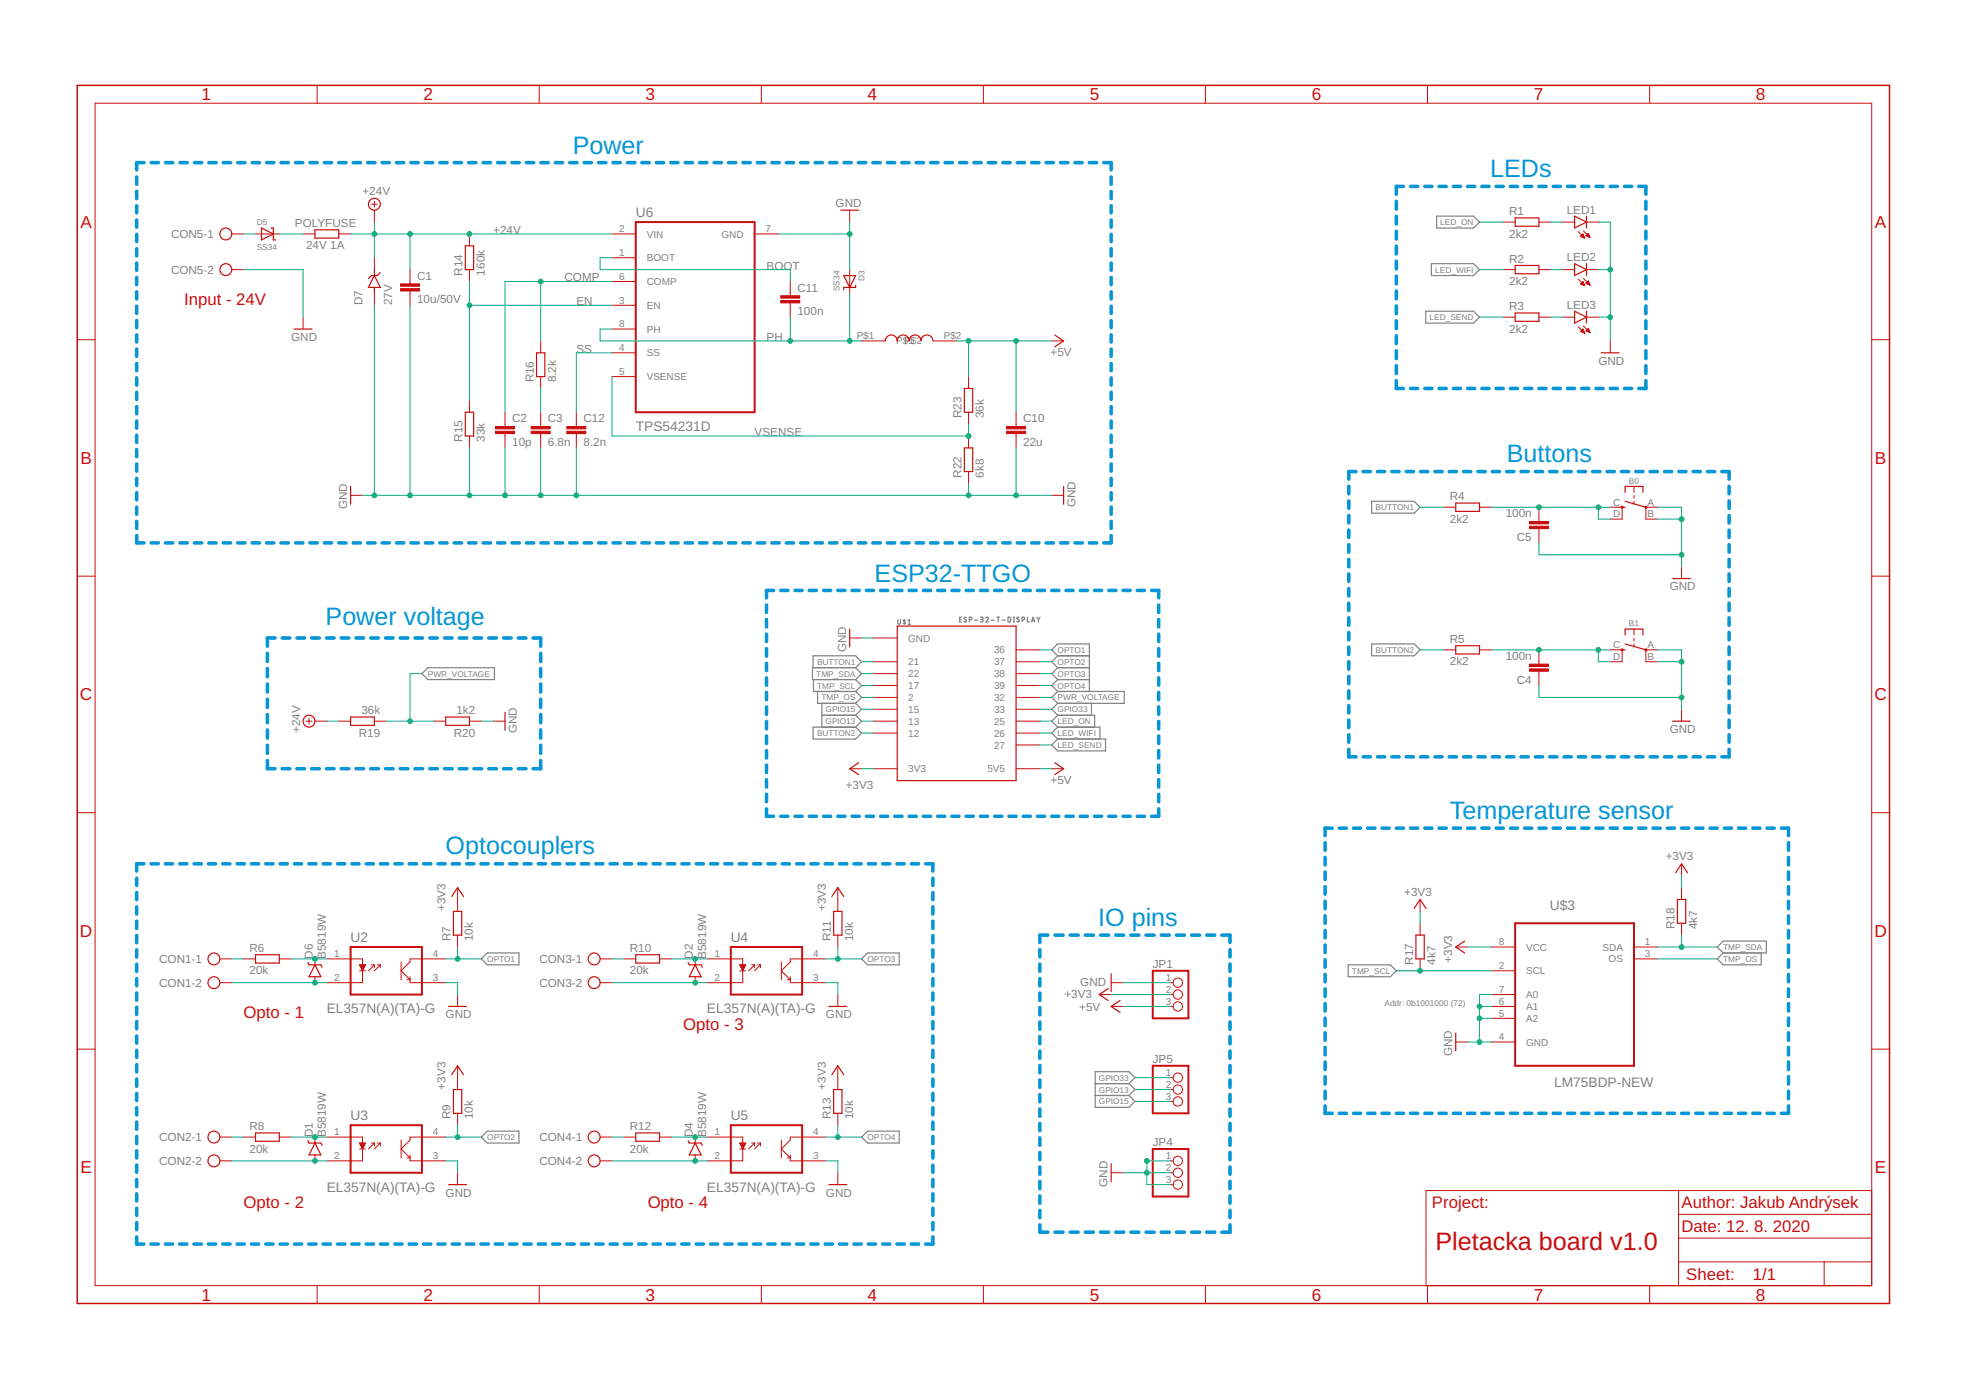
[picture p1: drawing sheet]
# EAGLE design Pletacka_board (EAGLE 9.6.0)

## Sheet 1 of 3: ESP32 + UI

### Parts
B0  ENTER  10-XX_SMD  [TS-1187A]
B1  B1  10-XX_SMD  [TS-1187A]
C4  100n  C-EUC0603  [C0603]
C5  100n  C-EUC0603  [C0603]
JP1  PINHD-1X3  [1X03]
JP4  PINHD-1X3  [1X03]
JP5  PINHD-1X3  [1X03]
LED1  LEDCHIPLED_0603  [CHIPLED_0603]
LED2  LEDCHIPLED_0603  [CHIPLED_0603]
LED3  LEDCHIPLED_0603  [CHIPLED_0603]
R1  2k2  R-EU_R0603  [R0603]
R2  2k2  R-EU_R0603  [R0603]
R3  2k2  R-EU_R0603  [R0603]
R4  2k2  R-EU_R0603  [R0603]
R5  2k2  R-EU_R0603  [R0603]
U$1  ESP-32-T-DISPLAY  [ESP32-T-DISPLAY]

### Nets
+3V3: JP1.2 U$1.3V3 U$1.3V3-2(3V3) ; also sheet 2
+5V: JP1.3 U$1.5V(5V5) ; also sheet 3
BUTTON1: R4.1 U$1.21
BUTTON2: R5.1 U$1.12
GND: B0.A(P) B0.B(P1) B1.A(P) B1.B(P1) C4.1 C5.1 JP1.1 JP4.1 JP4.2 JP4.3 LED1.C LED2.C LED3.C U$1.G-1(GND) U$1.G-2(GND) U$1.G-3(GND) U$1.G-4(GND) U$1.G-5(GND) ; also sheet 2,3
GPIO13: JP5.2 U$1.13
GPIO15: JP5.3 U$1.15
GPIO33: JP5.1 U$1.33
LED_ON: R1.1 U$1.25
LED_SEND: R3.1 U$1.27
LED_WIFI: R2.1 U$1.26
N$1: LED1.A R1.2
N$2: LED2.A R2.2
N$8: B0.C(S) B0.D(S1) C5.2 R4.2
N$10: B1.C(S) B1.D(S1) C4.2 R5.2
N$12: LED3.A R3.2
OPTO1: U$1.36 ; also sheet 2
OPTO2: U$1.37 ; also sheet 2
OPTO3: U$1.38 ; also sheet 2
OPTO4: U$1.39 ; also sheet 2
PWR_VOLTAGE: U$1.32 ; also sheet 3
TMP_OS: U$1.2 ; also sheet 2
TMP_SCL: U$1.17 ; also sheet 2
TMP_SDA: U$1.22 ; also sheet 2

## Sheet 2 of 3: Sensors

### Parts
CON1  AK500/2  [AK500/2]
CON2  AK500/2  [AK500/2]
CON3  AK500/2  [AK500/2]
CON4  AK500/2  [AK500/2]
D1  B5819W  [SOD-123]
D2  B5819W  [SOD-123]
D4  B5819W  [SOD-123]
D6  B5819W  [SOD-123]
R6  20k  R-EU_R0603  [R0603]
R7  10k  R-EU_R0603  [R0603]
R8  20k  R-EU_R0603  [R0603]
R9  10k  R-EU_R0603  [R0603]
R10  20k  R-EU_R0603  [R0603]
R11  10k  R-EU_R0603  [R0603]
R12  20k  R-EU_R0603  [R0603]
R13  10k  R-EU_R0603  [R0603]
R17  4k7  R-EU_R0603  [R0603]
R18  4k7  R-EU_R0603  [R0603]
U2  EL357N(A)(TA)-G  [SOP254P700X200-4N]
U3  EL357N(A)(TA)-G  [SOP254P700X200-4N]
U4  EL357N(A)(TA)-G  [SOP254P700X200-4N]
U5  EL357N(A)(TA)-G  [SOP254P700X200-4N]
U$3  LM75BDP-NEW  [SOT505-1]

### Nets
+3V3: R7.2 R9.2 R11.2 R13.2 R17.2 R18.2 U$3.8(VCC) ; also sheet 1
GND: U2.3(E) U3.3(E) U4.3(E) U5.3(E) U$3.4(GND) U$3.5(A2) U$3.6(A1) U$3.7(A0) ; also sheet 1,3
N$6: CON1.1 R6.1
N$7: CON1.2 D6.A U2.2(K)
N$9: D6.C R6.2 U2.1(A)
N$13: CON2.1 R8.1
N$14: CON2.2 D1.A U3.2(K)
N$15: D1.C R8.2 U3.1(A)
N$16: CON3.1 R10.1
N$17: CON3.2 D2.A U4.2(K)
N$18: D2.C R10.2 U4.1(A)
N$19: CON4.1 R12.1
N$20: CON4.2 D4.A U5.2(K)
N$21: D4.C R12.2 U5.1(A)
OPTO1: R7.1 U2.4(C) ; also sheet 1
OPTO2: R9.1 U3.4(C) ; also sheet 1
OPTO3: R11.1 U4.4(C) ; also sheet 1
OPTO4: R13.1 U5.4(C) ; also sheet 1
TMP_OS: U$3.3(OS) ; also sheet 1
TMP_SCL: R17.1 U$3.2(SCL) ; also sheet 1
TMP_SDA: R18.1 U$3.1(SDA) ; also sheet 1

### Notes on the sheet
- Opto - 1
- Opto - 2
- Addr: 0b1001000 (72)
- Opto - 3
- Temp sensor
- Opto - 4

## Sheet 3 of 3: Power

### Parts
C1  10u/50V  C-EUC1206  [C1206]
C2  10p  C-EUC0603  [C0603]
C3  6.8n  C-EUC0603  [C0603]
C10  22u  C-EUC0805  [C0805]
C11  100n  C-EUC0603  [C0603]
C12  8.2n  C-EUC0603  [C0603]
CON5  AK500/2  [AK500/2]
D3  SS34  SHOTTKY-SMA  [SMA]
D5  SS34  SHOTTKY-SMA  [SMA]
D7  27V  1SMB5935BT3G  [DIOM5436X247N]
POLYFUSE  24V 1A  R-EU_R1206  [R1206]
R14  160k  R-EU_R0603  [R0603]
R15  33k  R-EU_R0603  [R0603]
R16  8.2k  R-EU_R0603  [R0603]
R19  36k  R-EU_R0603  [R0603]
R20  1k2  R-EU_R0603  [R0603]
R22  6k8  R-EU_R0603  [R0603]
R23  36k  R-EU_R0603  [R0603]
U6  TPS54231D  [SOIC127P599X175-8N]
U$2  SWRB1204S  [SWRB1204S]

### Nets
+5V: C10.1 R23.2 U$2.P$2 ; also sheet 1
+24V: C1.1 D7.C(K) POLYFUSE.1 R14.2 R19.2 U6.2(VIN)
BOOT: C11.1 U6.1(BOOT)
COMP: C2.1 R16.2 U6.6(COMP)
EN: R14.1 R15.2 U6.3(EN)
GND: C1.2 C2.2 C3.2 C10.2 C12.2 CON5.2 D3.A D7.A R15.1 R20.1 R22.1 U6.7(GND) ; also sheet 1,2
N$3: CON5.1 D5.A
N$4: D5.C POLYFUSE.2
N$25: C3.1 R16.1
PH: C11.2 D3.C U6.8(PH) U$2.P$1
PWR_VOLTAGE: R19.1 R20.2 ; also sheet 1
SS: C12.1 U6.4(SS)
VSENSE: R22.2 R23.1 U6.5(VSENSE)

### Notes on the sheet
- Input - 24V

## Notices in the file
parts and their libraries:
Copyright (C) Vlada 2004-2005
